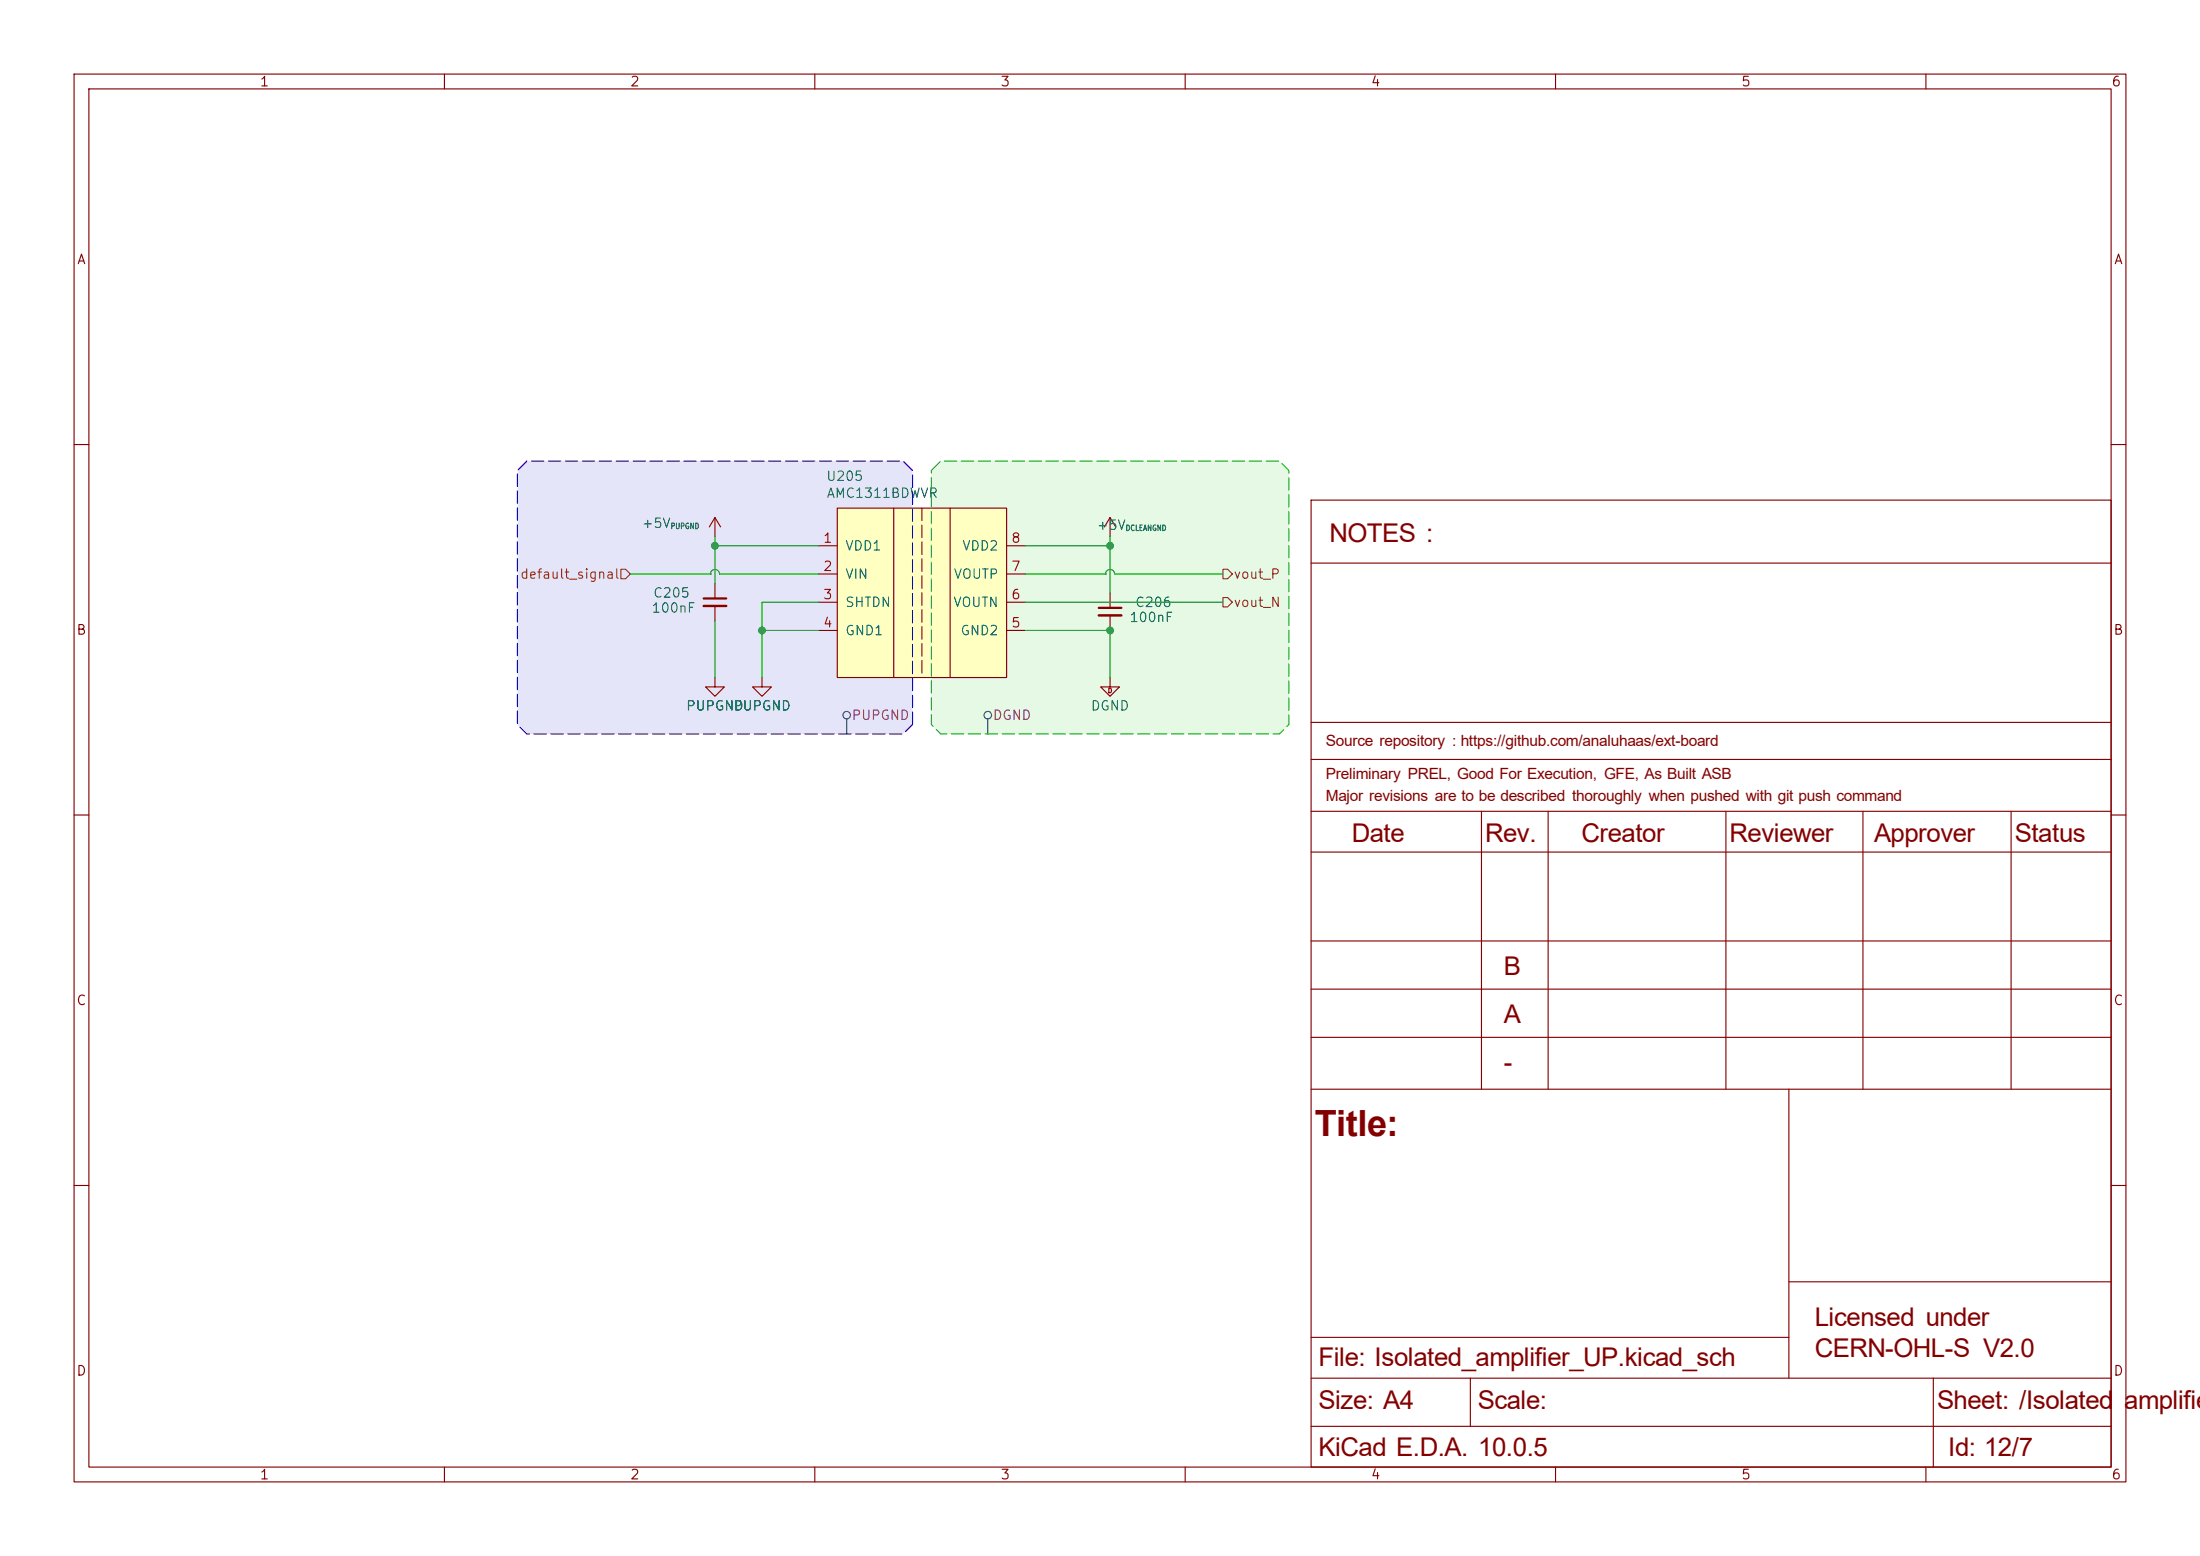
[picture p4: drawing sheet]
<svg xmlns="http://www.w3.org/2000/svg" width="297mm" height="210mm" viewBox="0 0 297 210" stroke-linecap="round" stroke-linejoin="round" font-family="sans-serif">
<g fill="none" stroke="#840000" stroke-width=".15">
<path d="M10 10h277v190h-277zM12 12h273v186h-273zM60 10v2M110 10v2M160 10v2M210 10v2M260 10v2M10 60h2M177 67.5h108v130.5h-108zM177 76h108M285 60h2M177 97.5h108"/>
<path d="M10 110h2M177 109.5h108M177 115h108M177 102.5h108M200 109.5v37.5M209 109.5v37.5M233 109.5v37.5M251.5 109.5v37.5M271.5 109.5v37.5M285 110h2M177 127h108M177 133.5h108"/>
<path d="M177 147h108M177 140h108M241.5 147v39M10 160h2M241.5 173h43.5M285 160h2M60 198v2M110 198v2M160 198v2M177 180.5h64.5M177 192.5h108M177 186h108"/>
<path d="M198.5 186v6.5M210 198v2M260 198v2M261 186v12"/>
</g>
<path d="M127 62.2h45.7l1.3 1.3v34.3l-1.3 1.3h-45.7l-1.3-1.3v-34.3z" fill="#e5f9e5"/>
<path d="M69.8 63.5l1.3-1.3h50.8l1.3 1.3v34.3l-1.3 1.3h-50.8l-1.3-1.3z" fill="#e5e5f9"/>
<path d="M95 80.8h3M148.3 82h3.1" fill="none" stroke="#840000" stroke-width=".3"/>
<path d="M95 81.8h3M148.3 83.1h3.1" fill="none" stroke="#840000" stroke-width=".33"/>
<g fill="none" stroke="#840000" stroke-width=".15">
<path d="M96.5 69.9v2.5M96.5 78.7v2.1M96.5 69.9l.8 1.2M96.5 69.9l-.7 1.2M149.9 69.9v2.5M149.9 69.9l-.8 1.2M149.9 69.9l.7 1.2M96.5 91.4v1.3h-1.3l1.3 1.3 1.3-1.3h-1.3M96.5 81.8v2M102.9 91.4v1.3h-1.3l1.3 1.3 1.2-1.3h-1.2M149.9 91.4v1.3h1.2l-1.2 1.3-1.3-1.3h1.3M149.9 80v2"/>
<path d="M149.9 83.1v2"/>
</g>
<path d="M113 68.6h22.9v22.8h-22.9z" fill="#ffffc2"/>
<path d="M110.5 73.7h2.5M110.5 77.5h2.5M113 68.6h22.9v22.8h-22.9zM120.6 68.6v22.8M128.3 68.6v22.8M135.9 73.7h2.5M135.9 77.5h2.5M110.5 81.3h2.5M110.5 85.1h2.5M135.9 81.3h2.5M135.9 85.1h2.5" fill="none" stroke="#840000" stroke-width=".15"/>
<path d="M124.5 68.6v22.8" fill="none" stroke="#840000" stroke-width=".15" stroke-dasharray="1.7 .6"/>
<g fill="none" stroke="#484848" stroke-width=".15">
<path d="M114.3 97v2.1M133.3 97v2.1"/>
<circle cx="114.3" cy="96.5" r=".51"/>
<circle cx="133.4" cy="96.5" r=".51"/>
</g>
<path d="M125.7 63.5l1.3-1.3h45.7l1.3 1.3v34.3l-1.3 1.3h-45.7l-1.3-1.3v-34.3" fill="none" stroke="#00c200" stroke-width=".15" stroke-dasharray="1.7 .6"/>
<path d="M123.2 97.8v-34.3l-1.3-1.3h-50.8l-1.3 1.3v34.3l1.3 1.3h50.8l1.3-1.3" fill="none" stroke="#0000c2" stroke-width=".15" stroke-dasharray="1.7 .6"/>
<path d="M83.8 76.8h.7l.6 .7-.6 .6h-.7zM165.1 76.8h.6l.7 .7-.7 .6h-.6zM165.1 80.6h.6l.7 .7-.7 .6h-.6z" fill="none" stroke="#725600" stroke-width=".15"/>
<g fill="none" stroke="#009600" stroke-width=".15">
<path d="M85.1 77.5h10.8M95.9 77.5h.1M95.9 77.5a.61 .61 0 0 1 .6-.6 .61 .61 0 0 1 .6 .6h13.4M96.5 72.4v6.3M96.5 73.7h14M138.4 77.5h10.9M138.4 73.7h11.5M149.3 77.5h.1M149.3 77.5a.61 .61 0 0 1 .6-.6 .61 .61 0 0 1 .6 .6h14.6M149.9 72.4v7.6M96.5 83.8v7.6M102.9 85.1h7.6"/>
<path d="M110.5 81.3h-7.6v10.1M138.4 81.3h26.7M138.4 85.1h11.5v6.3"/>
</g>
<g fill="#009600" stroke="#009600" stroke-width=".14">
<circle cx="96.5" cy="73.7" r=".46"/>
<circle cx="149.9" cy="85.1" r=".46"/>
<circle cx="149.9" cy="73.7" r=".46"/>
<circle cx="102.9" cy="85.1" r=".46"/>
</g>
<text font-size="4.9" fill="#840000" x="177.5" y="153.4">Title:</text>
<g font-size="3.5" fill="#840000">
<text x="179.5" y="73.1">NOTES :</text>
<text x="182.5" y="113.6">Date</text>
<text x="200.5" y="113.6">Rev.</text>
<text x="213.5" y="113.6">Creator</text>
<text x="233.5" y="113.6">Reviewer</text>
<text x="253" y="113.6">Approver</text>
<text x="272" y="113.6">Status</text>
<text x="203" y="131.6">B</text>
<text x="203" y="138.1">A</text>
<text x="203" y="144.6">-</text>
<text x="245" y="179">Licensed under</text>
<text x="178" y="184.3">File: Isolated_amplifier_UP.kicad_sch</text>
<text x="245" y="183.2">CERN-OHL-S V2.0</text>
<text x="178" y="190.2">Size: A4</text>
<text x="199.5" y="190.1">Scale:</text>
<text x="261.5" y="190.1">Sheet: /Isolated</text>
<text x="286.8" y="190.1">amplifie</text>
<text x="178" y="196.5">KiCad E.D.A. 10.0.5</text>
<text x="263" y="196.5">Id: 12/7</text>
</g>
<g font-size="2.1" fill="#840000">
<text x="179" y="100.7">Source repository : https://github.com/analuhaas/ext-board</text>
<text x="179" y="105.2">Preliminary PREL, Good For Execution, GFE, As Built ASB</text>
<text x="179" y="108.2">Major revisions are to be described thoroughly when pushed with git push command</text>
</g>
<g font-size="1.3" fill="#840000">
<text x="35" y="12">1</text>
<text x="85" y="12">2</text>
<text x="135" y="12">3</text>
<text x="185" y="12">4</text>
<text x="235" y="12">5</text>
<text x="285" y="12">6</text>
<text x="10.3" y="36">A</text>
<text x="285.3" y="36">A</text>
<text x="10.2" y="86">B</text>
<text x="285.2" y="86">B</text>
<text x="10.2" y="136">C</text>
<text x="285.2" y="136">C</text>
<text x="10.2" y="186">D</text>
<text x="285.2" y="186">D</text>
<text x="35" y="200">1</text>
<text x="85" y="200">2</text>
<text x="135" y="200">3</text>
<text x="185" y="200">4</text>
<text x="235" y="200">5</text>
<text x="285" y="200">6</text>
</g>
<g font-size="1.3" fill="#006464">
<text x="111.4" y="65.2">U205</text>
<text x="86.5" y="71.6">+5V</text>
<text x="111.5" y="67.5">AMC1311BDWVR</text>
<text x="148" y="71.8">+5V</text>
<text x="114" y="74.6">VDD1</text>
<text x="129.8" y="74.6">VDD2</text>
<text x="87.9" y="83">100nF</text>
<text x="88.1" y="81">C205</text>
<text x="114" y="78.4">VIN</text>
<text x="114" y="82.2">SHTDN</text>
<text x="128.6" y="82.2">VOUTN</text>
<text x="128.7" y="78.4">VOUTP</text>
<text x="153.1" y="82.2">C206</text>
<text x="114" y="86.1">GND1</text>
<text x="129.6" y="86.1">GND2</text>
<text x="152.4" y="84.3">100nF</text>
<text x="92.5" y="96.2">PUPGND</text>
<text x="98.9" y="96.2">PUPGND</text>
<text x="147.2" y="96.2">DGND</text>
</g>
<g font-size="1.3" fill="#a90000">
<text x="111" y="73.6">1</text>
<text x="111" y="77.4">2</text>
<text x="136.4" y="77.4">7</text>
<text x="136.4" y="73.6">8</text>
<text x="111" y="81.2">3</text>
<text x="136.4" y="81.2">6</text>
<text x="111" y="85">4</text>
<text x="136.4" y="85">5</text>
</g>
<g font-size="1.3" fill="#725600">
<text x="70.1" y="78.4">default_signal</text>
<text x="166.4" y="82.2">vout_N</text>
<text x="166.4" y="78.4">vout_P</text>
</g>
<g font-size="1.3" fill="#840084">
<text x="114.9" y="97.5">PUPGND</text>
<text x="133.9" y="97.5">DGND</text>
</g>
<g font-size=".8" fill="#006464">
<text x="90.5" y="71.6">PUPGND</text>
<text x="151.9" y="71.8">DCLEANGND</text>
</g>
<text font-size=".6" fill="#840000" x="149.5" y="93.7">D</text>
</svg>
